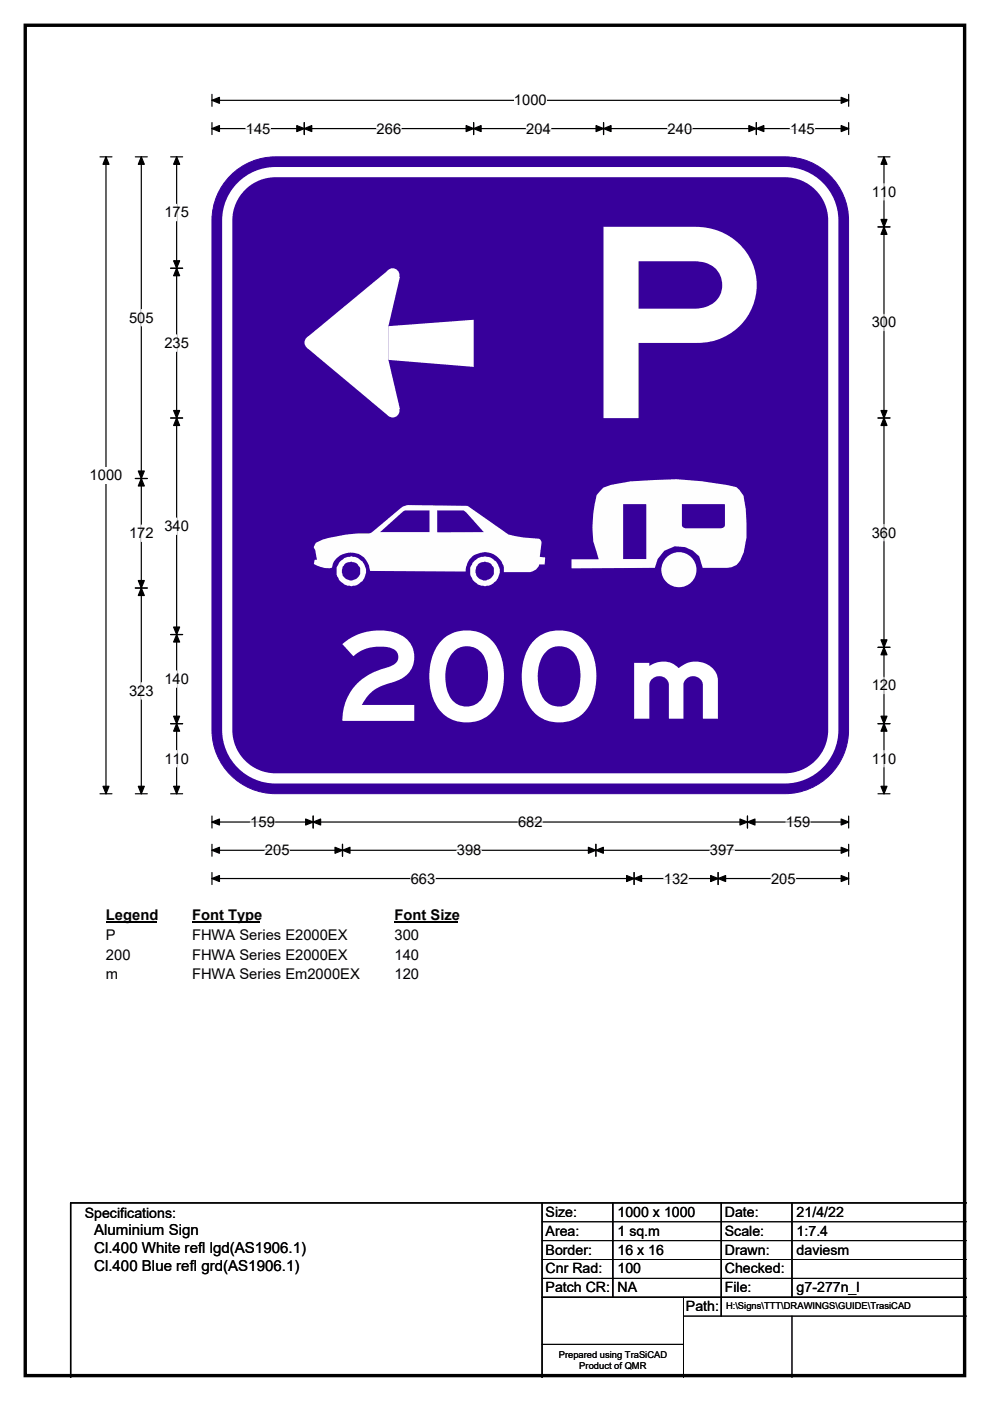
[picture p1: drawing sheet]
<svg xmlns="http://www.w3.org/2000/svg" width="210mm" height="297mm" viewBox="0 0 210 297" stroke-linecap="round" stroke-linejoin="round" font-family="sans-serif">
<path d="M5.4 5.4h199.2v286.3h-199.2z" fill="none" stroke="#000" stroke-width=".72"/>
<path d="M45 21.3h135M45 20v2.5M180 20v2.5" fill="none" stroke="#000" stroke-width=".25"/>
<path d="M45 21.3l1.5-.7v1.3zM178.4 20.6l1.6 .7-1.6 .6z" fill="#000" stroke="#000" stroke-width=".25"/>
<path d="M109 19.5h7v3.5h-7z" fill="#fff"/>
<g fill="none" stroke="#000" stroke-width=".25">
<path d="M21.2 33.3h2.5M22.5 33.3v135M45 27.3h135M45 26v2.5M64.5 26v2.5M100.5 26v2.5M128 26v2.5M160.4 26v2.5M180 26v2.5M21.2 168.3h2.5M45 173v2.6M45 179v2.5"/>
<path d="M45 174.3h135M66.4 173v2.6M72.6 179v2.5M126.4 179v2.5M158.5 173v2.6M180 173v2.6M180 179v2.5M45 185v2.5M45 180.3h135M45 186.3h135M134.5 185v2.5M152.3 185v2.5"/>
<path d="M180 185v2.5"/>
</g>
<g fill="#000" stroke="#000" stroke-width=".25">
<path d="M22.5 33.3l.6 1.5h-1.3zM45 27.3l1.5-.7v1.3zM64.5 27.3l1.6-.7v1.3zM62.9 26.6l1.6 .7-1.6 .6zM98.9 26.6l1.6 .7-1.6 .6zM100.5 27.3l1.5-.7v1.3zM126.4 26.6l1.6 .7-1.6 .6zM128 27.3l1.6-.7v1.3zM158.8 26.6l1.6 .7-1.6 .6zM160.4 27.3l1.6-.7v1.3zM178.4 26.6l1.6 .7-1.6 .6zM21.8 166.7h1.3l-.6 1.6z"/>
<path d="M45 174.3l1.5-.6v1.2zM66.4 174.3l1.6-.6v1.2zM64.8 173.7l1.6 .6-1.6 .6zM157 173.7l1.5 .6-1.5 .6zM158.5 174.3l1.6-.6v1.2zM178.4 173.7l1.6 .6-1.6 .6zM45 180.3l1.5-.7v1.3zM45 186.3l1.5-.7v1.3zM72.6 180.3l1.6-.7v1.3zM71.1 179.6l1.5 .7-1.5 .6zM124.8 179.6l1.6 .7-1.6 .6zM126.4 180.3l1.6-.7v1.3z"/>
<path d="M134.5 186.3l1.6-.7v1.3zM132.9 185.6l1.6 .7-1.6 .6zM150.7 185.6l1.6 .7-1.6 .6zM152.3 186.3l1.6-.7v1.3zM178.4 179.6l1.6 .7-1.6 .6zM178.4 185.6l1.6 .7-1.6 .6z"/>
</g>
<g fill="none" stroke="#fff" stroke-width=".25">
<path d="M52.2 27.3h5.2M79.9 27.3h5.2M111.6 27.3h5.2M141.6 27.3h5.2M167.6 27.3h5.2M53.1 174.3h5.2M109.9 174.3h5.2M166.7 174.3h5.2M56.2 180.3h5.2M87.1 186.3h5.2M96.9 180.3h5.2M140.8 186.3h5.2"/>
<path d="M150.6 180.3h5.2M163.6 186.3h5.2"/>
</g>
<path d="M19 99h7v3.5h-7z" fill="#fff"/>
<g fill="none" stroke="#000" stroke-width=".25">
<path d="M28.7 33.3h2.5M30 33.3v135M36.2 33.3h2.5M37.5 33.3v135M186.2 33.3h2.6M187.5 33.3v135M36.2 56.9h2.5M186.2 48.1h2.6M36.2 88.6h2.5M186.2 88.6h2.6M28.7 101.5h2.5M28.7 124.7h2.5"/>
<path d="M36.2 134.5h2.5M186.2 137.2h2.6M36.2 153.4h2.5M186.2 153.4h2.6M28.7 168.3h2.5M36.2 168.3h2.5M186.2 168.3h2.6"/>
</g>
<g fill="#000" stroke="#000" stroke-width=".25">
<path d="M30 33.3l.6 1.5h-1.3zM37.5 33.3l.6 1.5h-1.3zM187.5 33.3l.6 1.5h-1.2zM37.5 56.9l.6 1.6h-1.3zM36.8 55.3h1.3l-.6 1.6zM187.5 48.1l.6 1.6h-1.2zM186.9 46.5h1.2l-.6 1.6zM36.8 87h1.3l-.6 1.6zM37.5 88.6l.6 1.6h-1.3zM186.9 87h1.2l-.6 1.6zM187.5 88.6l.6 1.6h-1.2zM30 101.5l.6 1.5h-1.3z"/>
<path d="M29.3 99.9h1.3l-.6 1.6zM29.3 123.1h1.3l-.6 1.6zM30 124.7l.6 1.6h-1.3zM36.8 132.9h1.3l-.6 1.6zM37.5 134.5l.6 1.6h-1.3zM186.9 135.7h1.2l-.6 1.5zM187.5 137.2l.6 1.6h-1.2zM36.8 151.8h1.3l-.6 1.6zM37.5 153.4l.6 1.6h-1.3zM186.9 151.8h1.2l-.6 1.6zM187.5 153.4l.6 1.6h-1.2zM29.3 166.7h1.3l-.6 1.6z"/>
<path d="M36.8 166.7h1.3l-.6 1.6zM186.9 166.7h1.2l-.6 1.6z"/>
</g>
<g fill="none" stroke="#fff" stroke-width=".25">
<path d="M187.5 38.9v3.5M37.5 43.3v3.5M30 65.6v3.5M37.5 71v3.5M187.5 66.6v3.5M30 111.3v3.5M37.5 109.8v3.5M187.5 111.2v3.5M30 144.7v3.5M37.5 142.2v3.5M37.5 159.1v3.5M187.5 143.6v3.5"/>
<path d="M187.5 159.1v3.5"/>
</g>
<path d="M22.5 192.3h10.7v3.4h-10.7z" fill="#fff"/>
<path d="M22.5 195.5h10.7" fill="none" stroke="#000" stroke-width=".32"/>
<path d="M40.7 192.3h14.4v3.4h-14.4z" fill="#fff"/>
<path d="M40.7 195.5h14.4" fill="none" stroke="#000" stroke-width=".32"/>
<path d="M83.7 192.3h13.5v3.4h-13.5z" fill="#fff"/>
<path d="M83.7 195.5h13.5" fill="none" stroke="#000" stroke-width=".32"/>
<g fill="#fff">
<path d="M22.5 196.4h2.1v3.5h-2.1z"/>
<path d="M40.7 196.4h32.9v3.5h-32.9z"/>
<path d="M83.7 196.4h5.2v3.5h-5.2z"/>
<path d="M22.5 200.6h5.2v3.5h-5.2z"/>
<path d="M40.7 200.6h32.9v3.5h-32.9z"/>
<path d="M83.7 200.6h5.2v3.5h-5.2z"/>
<path d="M22.5 204.8h2.6v3.5h-2.6z"/>
<path d="M40.7 204.8h35.5v3.5h-35.5z"/>
<path d="M83.7 204.8h5.2v3.5h-5.2z"/>
</g>
<path d="M49.4 36.7a13.4 13.4 0 0 1 9-3.4h108.1a13.5 13.5 0 0 1 13.5 13.4v108.1a13.5 13.5 0 0 1-13.5 13.5h-108.1a13.5 13.5 0 0 1-13.4-13.5v-108.1a13.4 13.4 0 0 1 4.4-10z" fill-rule="evenodd" fill="#37009b" stroke="#37009b" stroke-width=".21"/>
<path d="M50.8 39.9a10.2 10.2 0 0 1 7.6-3.4h108.1a10.3 10.3 0 0 1 10.2 10.2v108.1a10.3 10.3 0 0 1-10.2 10.2h-108.1a10.3 10.3 0 0 1-10.2-10.2v-108.1a10.2 10.2 0 0 1 2.6-6.8z" fill="none" stroke="#fff" stroke-width="2.2"/>
<g fill="#fff">
<path d="M82.4 69.2l18.1-1.4v10l-18.1-1.5z"/>
<path d="M65.1 71.6l17.3-14.3 2.4 1.4-2.4 10.5v7.1l2.4 10.4-2.4 1.5-17.3-14.5z" fill-rule="evenodd"/>
<circle cx="83.3" cy="58.3" r="1.44"/>
<circle cx="66" cy="72.6" r="1.44"/>
<circle cx="83.3" cy="87.1" r="1.44"/>
</g>
<path d="M128 48.1h19.4a12.4 12.4 0 0 1 11.4 6.2 12.4 12.4 0 0 1-.4 12.9 12.6 12.6 0 0 1-10.6 5.5h-12.4v15.9h-7.4zM135.4 55.4v10h11.9a5.3 5.3 0 0 0 5.9-4.5 5.1 5.1 0 0 0-5.4-5.5z" fill="#fff"/>
<g fill="#fefefe">
<path d="M67 115.1l-.4 1 .2 .5 .4 2.1h-.5l-.1 .9 .5 .2a5.7 5.7 0 0 0 3.3 .6 4 4 0 0 1 3.5-3.2 4 4 0 0 1 4.1 2.2l.5 1.7 20.2 .1a4.1 4.1 0 0 1 3.3-4 4.1 4.1 0 0 1 4.6 2.3l.3 .8v1h5.5a2.32 2.32 0 0 0 2-1.6h1.1l.1-1.5-1.1-.1 .4-3.1-.4-.7-3.5-.3-3.2-.7-8.7-6-12.6-.2-.6 .2-.6 .2-6.2 5.2-.7 .4a30.6 30.6 0 0 0-10 1.3zM80.6 112.8h10.5v-4.6h-5.2zM92.7 108.2v4.7l9.9-.1-3.7-4.2-.6-.4z" fill-rule="evenodd"/>
<path d="M128 103.4l-1.4 1.6a26.8 26.8 0 0 0-.8 9.8l1.2 3.8h-5.8v1.9l17.7-.1a5.2 5.2 0 0 1 3.9-4.5 5.2 5.2 0 0 1 5.5 2.1l.7 2.4h5.2l1-.1 1-.5 .8-.9 .8-1.8 .5-3.2v-2.7l-.1-3.2-.5-2.9-.9-1.2-.6-.6a66.8 66.8 0 0 0-22.5-1.2l-4.1 .7zM144.6 106.9v4.5a.83 .83 0 0 0 .9 .6h7.3a.86 .86 0 0 0 1-.6v-4.5zM132.2 106.9v11.6h4.9v-11.6z" fill-rule="evenodd"/>
<path d="M100.7 118.8l-.5 .5a3.3 3.3 0 0 0-.5 2.5 3.1 3.1 0 0 0 2.5 2.4 3.1 3.1 0 0 0 3.2-1.3 3.1 3.1 0 0 0-.3-4 3.1 3.1 0 0 0-4-.3zM100.8 121.1a2 2 0 0 0 4 0 2 2 0 0 0-4 0z" fill-rule="evenodd"/>
<path d="M71.3 121.1a3.1 3.1 0 0 0 6.3 0 3.1 3.1 0 0 0-6.3 0zM72.5 121.1a1.97 1.97 0 0 0 3.9 0 1.97 1.97 0 0 0-3.9 0z" fill-rule="evenodd"/>
<circle cx="144" cy="120.8" r="3.7"/>
</g>
<path d="M115 255v37M130 255v20M153 255v24M168 255v20M205 255h-190v37M115 275h90" fill="none" stroke="#000" stroke-width=".3"/>
<path d="M115 259h90M115 263h90M115 267h90M115 271h90M145 279h60M145 275v17M168 279v13M115 285h30" fill="none" stroke="#000" stroke-width=".21"/>
<text font-size="26.2" fill="#fff" x="71.3" y="152.8">200</text>
<text font-size="22.5" fill="#fff" x="131.3" y="152.4">m</text>
<g font-size="3.2">
<text x="20" y="261.9">Aluminium Sign</text>
<text x="20" y="265.7">Cl.400 White refl lgd(AS1906.1)</text>
<text x="20" y="269.6">Cl.400 Blue refl grd(AS1906.1)</text>
</g>
<g font-size="3.1">
<text x="109" y="22.3">1000</text>
<text x="52.2" y="28.3">145</text>
<text x="79.9" y="28.3">266</text>
<text x="111.6" y="28.3">204</text>
<text x="141.6" y="28.3">240</text>
<text x="167.6" y="28.3">145</text>
<text x="184.9" y="41.7">110</text>
<text x="34.9" y="46.1">175</text>
<text x="27.4" y="68.4">505</text>
<text x="184.9" y="69.4">300</text>
<text x="34.9" y="73.8">235</text>
<text x="19" y="101.8">1000</text>
<text x="34.9" y="112.6">340</text>
<text x="184.9" y="114">360</text>
<text x="27.4" y="114.1">172</text>
<text x="27.4" y="147.5">323</text>
<text x="34.9" y="145">140</text>
<text x="184.9" y="146.4">120</text>
<text x="34.9" y="161.9">110</text>
<text x="184.9" y="161.9">110</text>
<text x="53.1" y="175.3">159</text>
<text x="109.9" y="175.3">682</text>
<text x="166.7" y="175.3">159</text>
<text x="56.2" y="181.3">205</text>
<text x="96.9" y="181.3">398</text>
<text x="150.6" y="181.3">397</text>
<text x="87.1" y="187.3">663</text>
<text x="140.8" y="187.3">132</text>
<text x="163.6" y="187.3">205</text>
<text x="22.5" y="195.1">Legend</text>
<text x="40.7" y="195.1">Font Type</text>
<text x="83.7" y="195.1">Font Size</text>
<text x="22.5" y="199.2">P</text>
<text x="22.5" y="203.4">200</text>
<text x="40.7" y="199.2">FHWA Series E2000EX</text>
<text x="40.7" y="203.4">FHWA Series E2000EX</text>
<text x="83.7" y="199.2">300</text>
<text x="83.7" y="203.4">140</text>
<text x="22.5" y="207.6">m</text>
<text x="40.7" y="207.6">FHWA Series Em2000EX</text>
<text x="83.7" y="207.6">120</text>
</g>
<g font-size="3">
<text x="115.7" y="258">Size:</text>
<text x="131" y="258">1000 x 1000</text>
<text x="153.7" y="258">Date:</text>
<text x="169" y="258">21/4/22</text>
<text x="18" y="258.2">Specifications:</text>
<text x="115.7" y="262">Area:</text>
<text x="131" y="262">1 sq.m</text>
<text x="153.7" y="262">Scale:</text>
<text x="169" y="262">1:7.4</text>
<text x="115.7" y="266">Border:</text>
<text x="115.7" y="270">Cnr Rad:</text>
<text x="131" y="266">16 x 16</text>
<text x="131" y="270">100</text>
<text x="153.7" y="266">Drawn:</text>
<text x="153.7" y="270">Checked:</text>
<text x="169" y="266">daviesm</text>
<text x="115.7" y="274">Patch CR:</text>
<text x="131" y="274">NA</text>
<text x="153.7" y="274">File:</text>
<text x="169" y="274">g7-277n_l</text>
<text x="145.5" y="278">Path:</text>
</g>
<g font-size="2">
<text x="154" y="277.6">H:\Signs\TTT\DRAWINGS\GUIDE\TrasiCAD</text>
<text x="118.5" y="287.8">Prepared using TraSiCAD</text>
<text x="122.9" y="290.2">Product of QMR</text>
</g>
</svg>
